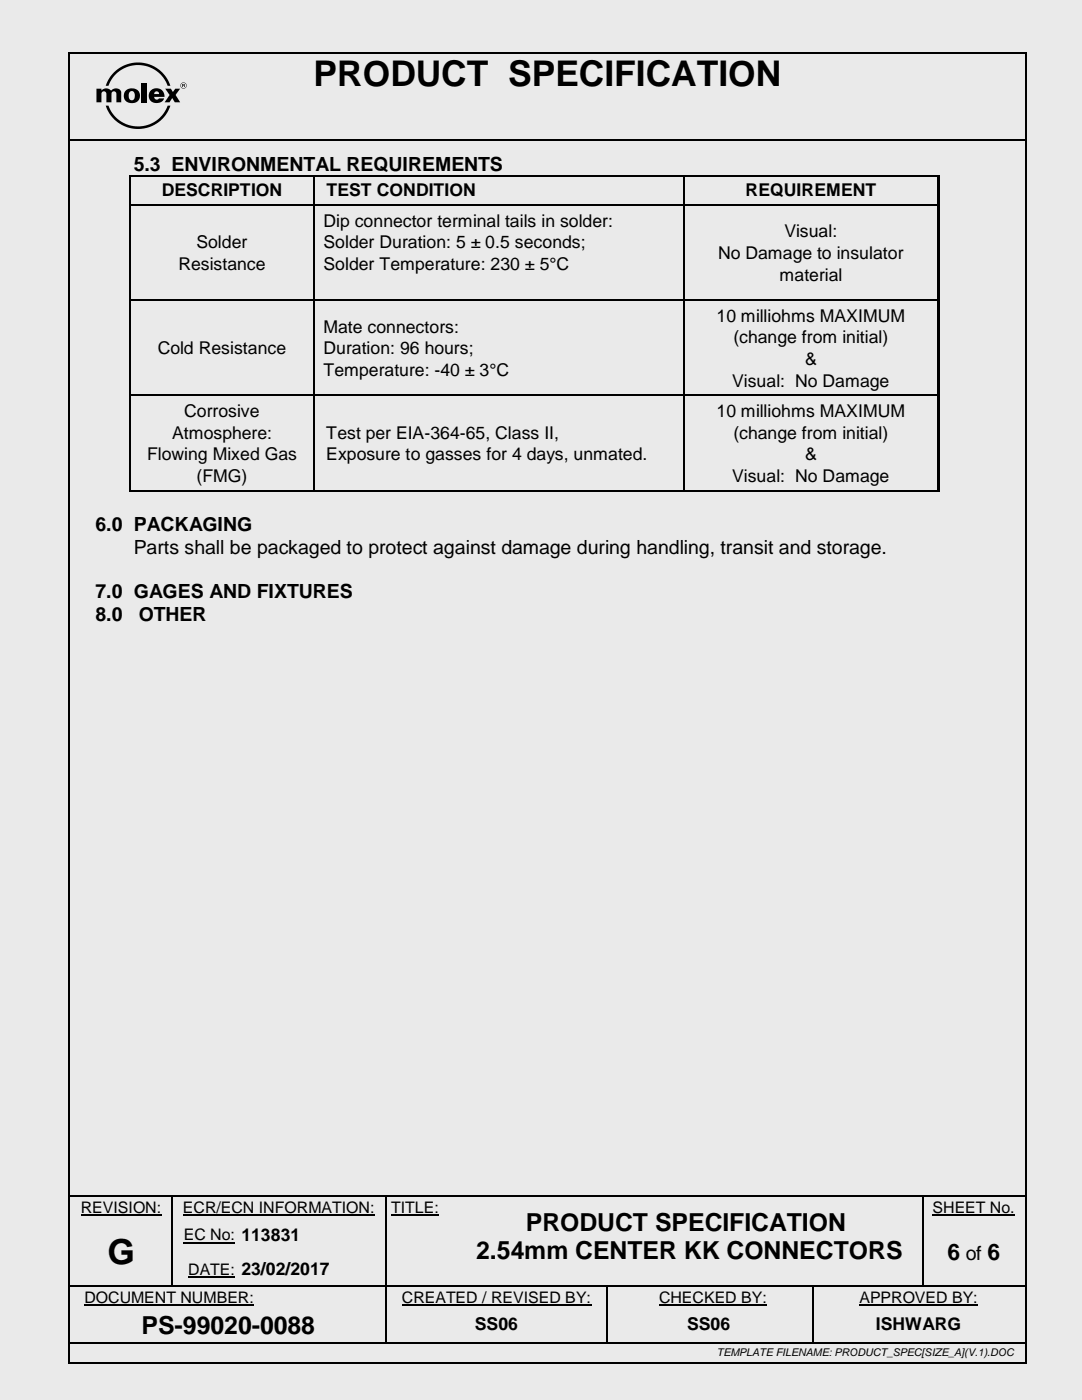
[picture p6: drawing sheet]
<svg xmlns="http://www.w3.org/2000/svg" width="216mm" height="279mm" viewBox="0 0 216 279" stroke-linecap="round" stroke-linejoin="round" font-family="sans-serif">
<path d="M0 0h215.9v279.4h-215.9z" fill-rule="evenodd" fill="#eaeaea"/>
<g fill="#000">
<path d="M13.6 10.3h.4v.4h-.4z" fill-rule="evenodd"/>
<path d="M13.6 10.3h.4v.4h-.4z" fill-rule="evenodd"/>
<path d="M25.9 18.3h.1a.64 .64 0 0 1 .7 0 .64 .64 0 0 1 .2 .8 .68 .68 0 0 1-.6 .9 .68 .68 0 0 1-.6-.9zM25.1 18.1a1.56 1.56 0 0 0 0 2.1 1.56 1.56 0 0 0 2 .2 1.53 1.53 0 0 0 .7-2 1.53 1.53 0 0 0-2.1-.7z" fill-rule="evenodd"/>
<path d="M22.7 14.5a6.8 6.8 0 0 1 11.3 2.6h-.5a6.3 6.3 0 0 0-6-4.1 6.3 6.3 0 0 0-5.9 4.1h-.5l.7-1.4z" fill-rule="evenodd"/>
<path d="M30 18.1a1.53 1.53 0 0 0 0 2 1.53 1.53 0 0 0 1.9 .4 1.13 1.13 0 0 0 .8-.9h-1a.51 .51 0 0 1-.6 .3 .51 .51 0 0 1-.3-.6h2a1.62 1.62 0 0 0-.9-1.6 1.62 1.62 0 0 0-1.9 .4zM30.9 18.4l.3-.2a.49 .49 0 0 1 .5 .6h-.9z" fill-rule="evenodd"/>
<path d="M33 17.7h1.1l.4 .7 .5-.7h.9l-.9 1.3 1 1.4h-1.1l-.5-.8-.6 .8h-1l1-1.4z" fill-rule="evenodd"/>
<path d="M36 17.1a.62 .62 0 0 1 1.2 0 .62 .62 0 0 1-1.2 0zM36.1 17.1a.55 .55 0 0 0 1.1 0 .55 .55 0 0 0-1.1 0z" fill-rule="evenodd"/>
<path d="M36.5 16.9l.3 .1h-.3zM36.4 16.8v.6h.1v-.3l.4 .3v-.6z" fill-rule="evenodd"/>
<path d="M204.5 10.3h.4v.4h-.4z" fill-rule="evenodd"/>
<path d="M204.5 10.3h.4v.4h-.4z" fill-rule="evenodd"/>
<path d="M14 27.7h.3v.4h-.3z" fill-rule="evenodd"/>
<path d="M14 27.7h.3v.4h-.3z" fill-rule="evenodd"/>
<path d="M19.2 17.7h1v.4l.1-.1a1.28 1.28 0 0 1 1.9 .1 1.16 1.16 0 0 1 2 .3v2h-1v-1.7a.49 .49 0 0 0-.5-.5 .49 .49 0 0 0-.5 .5v1.7h-1v-1.7a.49 .49 0 0 0-.5-.5 .49 .49 0 0 0-.5 .5v1.7h-1z" fill-rule="evenodd"/>
<path d="M25.8 34.9h.2v1h-.2z" fill-rule="evenodd"/>
<path d="M25.8 34.9h.2v.3h-.2z" fill-rule="evenodd"/>
<path d="M28.3 16.5h1v3.9h-1z" fill-rule="evenodd"/>
<path d="M21.1 21.1h.5a6.3 6.3 0 0 0 5.9 4.1 6.3 6.3 0 0 0 6-4.1h.5a6.8 6.8 0 0 1-6.5 4.6 6.8 6.8 0 0 1-6.4-4.6z" fill-rule="evenodd"/>
<path d="M62.6 35.2h.3v.7h-.3z" fill-rule="evenodd"/>
<path d="M62.6 34.9h.3v.3h-.3z" fill-rule="evenodd"/>
<path d="M136.3 35.2h.2v.7h-.2z" fill-rule="evenodd"/>
<path d="M136.3 34.9h.2v.3h-.2z" fill-rule="evenodd"/>
<path d="M187 35.2h.5v.7h-.5z" fill-rule="evenodd"/>
<path d="M187 34.9h.5v.3h-.5z" fill-rule="evenodd"/>
<path d="M204.3 27.7h.4v.4h-.4z" fill-rule="evenodd"/>
<path d="M204.3 27.7h.4v.4h-.4z" fill-rule="evenodd"/>
<path d="M25.8 40.8h.2v1h-.2z" fill-rule="evenodd"/>
<path d="M62.6 40.8h.3v1h-.3z" fill-rule="evenodd"/>
<path d="M136.3 40.8h.2v1h-.2z" fill-rule="evenodd"/>
<path d="M187 35.9h.5v4.9h-.5z" fill-rule="evenodd"/>
<path d="M187 40.8h.5v1h-.5z" fill-rule="evenodd"/>
<path d="M187 41.8h.5v18h-.5z" fill-rule="evenodd"/>
<path d="M25.8 59.8h.2v1h-.2z" fill-rule="evenodd"/>
<path d="M25.8 78.8h.2v1h-.2z" fill-rule="evenodd"/>
<path d="M62.6 59.8h.3v1h-.3z" fill-rule="evenodd"/>
<path d="M62.6 78.8h.3v1h-.3z" fill-rule="evenodd"/>
<path d="M136.3 59.8h.2v1h-.2z" fill-rule="evenodd"/>
<path d="M136.3 78.8h.2v1h-.2z" fill-rule="evenodd"/>
<path d="M187 59.8h.5v1h-.5z" fill-rule="evenodd"/>
<path d="M187 60.8h.5v18h-.5z" fill-rule="evenodd"/>
<path d="M187 78.8h.5v1h-.5z" fill-rule="evenodd"/>
<path d="M25.8 97.8h.2v.3h-.2z" fill-rule="evenodd"/>
<path d="M25.8 97.8h.2v.3h-.2z" fill-rule="evenodd"/>
<path d="M62.6 97.8h.3v.3h-.3z" fill-rule="evenodd"/>
<path d="M136.3 97.8h.2v.3h-.2z" fill-rule="evenodd"/>
<path d="M187 79.8h.5v18h-.5z" fill-rule="evenodd"/>
<path d="M187 97.8h.5v.3h-.5z" fill-rule="evenodd"/>
<path d="M34.1 238.8h.3v.2h-.3z" fill-rule="evenodd"/>
<path d="M34.1 238.5h.4v.3h-.4z" fill-rule="evenodd"/>
<path d="M77 238.8h.2v.2h-.2z" fill-rule="evenodd"/>
<path d="M77 238.5h.3v.3h-.3z" fill-rule="evenodd"/>
<path d="M89.6 238.5h.4v.3h-.4z" fill-rule="evenodd"/>
<path d="M184 238.8h.3v.2h-.3z" fill-rule="evenodd"/>
<path d="M184 238.5h.4v.3h-.4z" fill-rule="evenodd"/>
<path d="M204.3 238.5h.3v.3h-.3z" fill-rule="evenodd"/>
<path d="M34.1 242.8h.3v.9h-.3z" fill-rule="evenodd"/>
<path d="M34.1 249.7h.3v.9h-.3z" fill-rule="evenodd"/>
<path d="M34.1 256.6h.3v.2h-.3z" fill-rule="evenodd"/>
<path d="M46.9 256.6h.3v.2h-.3z" fill-rule="evenodd"/>
<path d="M77 242.8h.2v.9h-.2z" fill-rule="evenodd"/>
<path d="M77 249.7h.2v.9h-.2z" fill-rule="evenodd"/>
<path d="M77 256.6h.2v.5h-.2z" fill-rule="evenodd"/>
<path d="M89.6 256.6h.3v.2h-.3z" fill-rule="evenodd"/>
<path d="M121 256.8h.2v.3h-.2z" fill-rule="evenodd"/>
<path d="M121 256.6h.2v.2h-.2z" fill-rule="evenodd"/>
<path d="M162 256.8h.3v.3h-.3z" fill-rule="evenodd"/>
<path d="M162 256.6h.3v.2h-.3z" fill-rule="evenodd"/>
<path d="M184 242.8h.3v.9h-.3z" fill-rule="evenodd"/>
<path d="M184 249.7h.3v.9h-.3z" fill-rule="evenodd"/>
<path d="M184 256.6h.3v.2h-.3z" fill-rule="evenodd"/>
<path d="M13.6 271.8h.4v.4h-.4z" fill-rule="evenodd"/>
<path d="M13.6 271.8h.4v.4h-.4z" fill-rule="evenodd"/>
<path d="M76.9 260.9h.4v.8h-.4z" fill-rule="evenodd"/>
<path d="M76.9 267.8h.4v.3h-.4z" fill-rule="evenodd"/>
<path d="M120.9 260.9h.4v.8h-.4z" fill-rule="evenodd"/>
<path d="M120.9 267.8h.4v.3h-.4z" fill-rule="evenodd"/>
<path d="M162 260.9h.3v.8h-.3z" fill-rule="evenodd"/>
<path d="M162 267.8h.4v.3h-.4z" fill-rule="evenodd"/>
<path d="M204.3 267.8h.3v.3h-.3z" fill-rule="evenodd"/>
<path d="M204.5 271.8h.4v.4h-.4z" fill-rule="evenodd"/>
<path d="M204.5 271.8h.4v.4h-.4z" fill-rule="evenodd"/>
</g>
<g fill="none" stroke="#000" stroke-width=".34">
<path d="M13.8 10.7v261.1M14 10.5h190.5M204.7 10.7v261.1M14.3 27.9h190.2M14 238.6h20.1M34.5 238.6h42.5M77.3 238.6h12.3M90 238.6h94M184.4 238.6h19.9M14 267.9h62.9M14 272h190.5M77.1 261.7v6.1"/>
<path d="M77.3 267.9h43.6M121.1 261.7v6.1M121.3 267.9h40.7M162.4 267.9h41.9"/>
</g>
<path d="M16.1 242.5h16.1M36.5 242.5h38.3M36.7 248h10.2M37.6 254.9h9.3M78.1 242.5h9.5M186.1 242.5h16.4M16.8 260.5h33.9M80.2 260.5h37.8M131.5 260.5h21.5M171.5 260.5h23.6" fill="none" stroke="#000" stroke-width=".21"/>
<g fill="none" stroke="#000" stroke-width=".25">
<path d="M25.9 35.9v4.9M26 35.1h36.6M62.7 35.9v4.9M62.9 35.1h73.4M136.4 35.9v4.9M136.5 35.1h50.5M25.9 41.8v18M26 40.9h36.6M26 59.9h36.6M62.7 41.8v18M62.9 40.9h73.4M62.9 59.9h73.4"/>
<path d="M136.4 41.8v18M136.5 40.9h50.5M136.5 59.9h50.5M25.9 60.8v18M25.9 79.8v18M26 78.9h36.6M62.7 60.8v18M62.7 79.8v18M62.9 78.9h73.4M136.4 60.8v18M136.4 79.8v18M136.5 78.9h50.5"/>
<path d="M26 97.9h36.6M62.9 97.9h73.4M136.5 97.9h50.5M34.3 239v3.8M77.1 239v3.8M184.1 239v3.8M14 256.7h20.1M34.3 243.7v6M34.3 250.6v6M34.4 256.7h12.5M47.2 256.7h29.8M77.1 243.7v6"/>
<path d="M77.1 250.6v6M77.1 257.1v3.8M77.2 256.7h12.4M89.9 256.7h31.1M121.1 257.1v3.8M121.2 256.7h40.8M162.2 257.1v3.8M162.3 256.7h21.7M184.1 243.7v6M184.1 250.6v6M184.3 256.7h20.2M162.2 261.7v6.1"/>
</g>
<g font-size="7.1">
<text x="62.6" y="17.2">PRODUCT SPECIFICATION</text>
<text x="21.4" y="252.3">G</text>
</g>
<g font-size="5">
<text x="104.9" y="245.6">PRODUCT SPECIFICATION</text>
<text x="95" y="251.3">2.54mm CENTER KK CONNECTORS</text>
<text x="28.2" y="266.2">PS-99020-0088</text>
</g>
<g font-size="4.6">
<text x="189.1" y="251.5">6</text>
<text x="197.1" y="251.5">6</text>
</g>
<g font-size="3.9">
<text x="26.7" y="34">5.3 ENVIRONMENTAL REQUIREMENTS</text>
<text x="19" y="106.1">6.0 PACKAGING</text>
<text x="26.7" y="110.6">Parts shall be packaged to protect against damage during handling, transit and storage.</text>
<text x="19" y="119.4">7.0 GAGES AND FIXTURES</text>
<text x="19" y="123.9">8.0</text>
<text x="27.7" y="123.9">OTHER</text>
<text x="192.7" y="251.5">of</text>
</g>
<g font-size="3.5">
<text x="32.3" y="39.2">DESCRIPTION</text>
<text x="65.2" y="39.2">TEST CONDITION</text>
<text x="148.8" y="39.2">REQUIREMENT</text>
<text x="64.6" y="45.2">Dip connector terminal tails in solder:</text>
<text x="156.5" y="47.4">Visual:</text>
<text x="35.6" y="53.9">Resistance</text>
<text x="39.2" y="49.5">Solder</text>
<text x="64.6" y="49.5">Solder Duration: 5 ± 0.5 seconds;</text>
<text x="64.6" y="53.9">Solder Temperature: 230 ± 5°C</text>
<text x="143.3" y="51.7">No Damage to insulator</text>
<text x="155.6" y="56">material</text>
<text x="143" y="64.2">10 milliohms MAXIMUM</text>
<text x="31.5" y="70.7">Cold Resistance</text>
<text x="64.6" y="66.4">Mate connectors:</text>
<text x="64.6" y="70.7">Duration: 96 hours;</text>
<text x="146.3" y="68.5">(change from initial)</text>
<text x="64.6" y="75">Temperature: -40 ± 3°C</text>
<text x="146.1" y="77.1">Visual: No Damage</text>
<text x="160.6" y="72.9">&amp;</text>
<text x="36.8" y="83.2">Corrosive</text>
<text x="143" y="83.2">10 milliohms MAXIMUM</text>
<text x="34.3" y="87.6">Atmosphere:</text>
<text x="65.1" y="87.6">Test per EIA-364-65, Class II,</text>
<text x="146.3" y="87.6">(change from initial)</text>
<text x="29.3" y="91.8">Flowing Mixed Gas</text>
<text x="65.1" y="91.8">Exposure to gasses for 4 days, unmated.</text>
<text x="160.6" y="91.8">&amp;</text>
<text x="39.2" y="96.2">(FMG)</text>
<text x="146.1" y="96.2">Visual: No Damage</text>
<text x="94.8" y="265.5">SS06</text>
<text x="137.1" y="265.5">SS06</text>
<text x="174.8" y="265.5">ISHWARG</text>
</g>
<g font-size="3.2">
<text x="16.1" y="242">REVISION:</text>
<text x="36.5" y="242">ECR/ECN INFORMATION:</text>
<text x="78.1" y="242">TITLE:</text>
<text x="186.1" y="242">SHEET No.</text>
<text x="36.7" y="247.6">EC No: 113831</text>
<text x="37.6" y="254.5">DATE: 23/02/2017</text>
<text x="16.8" y="260">DOCUMENT NUMBER:</text>
<text x="80.2" y="260">CREATED / REVISED BY:</text>
<text x="131.5" y="260">CHECKED BY:</text>
<text x="171.5" y="260">APPROVED BY:</text>
</g>
<text font-size="2.1" x="143" y="270.6">TEMPLATE FILENAME: PRODUCT_SPEC[SIZE_A](V.1).DOC</text>
</svg>
